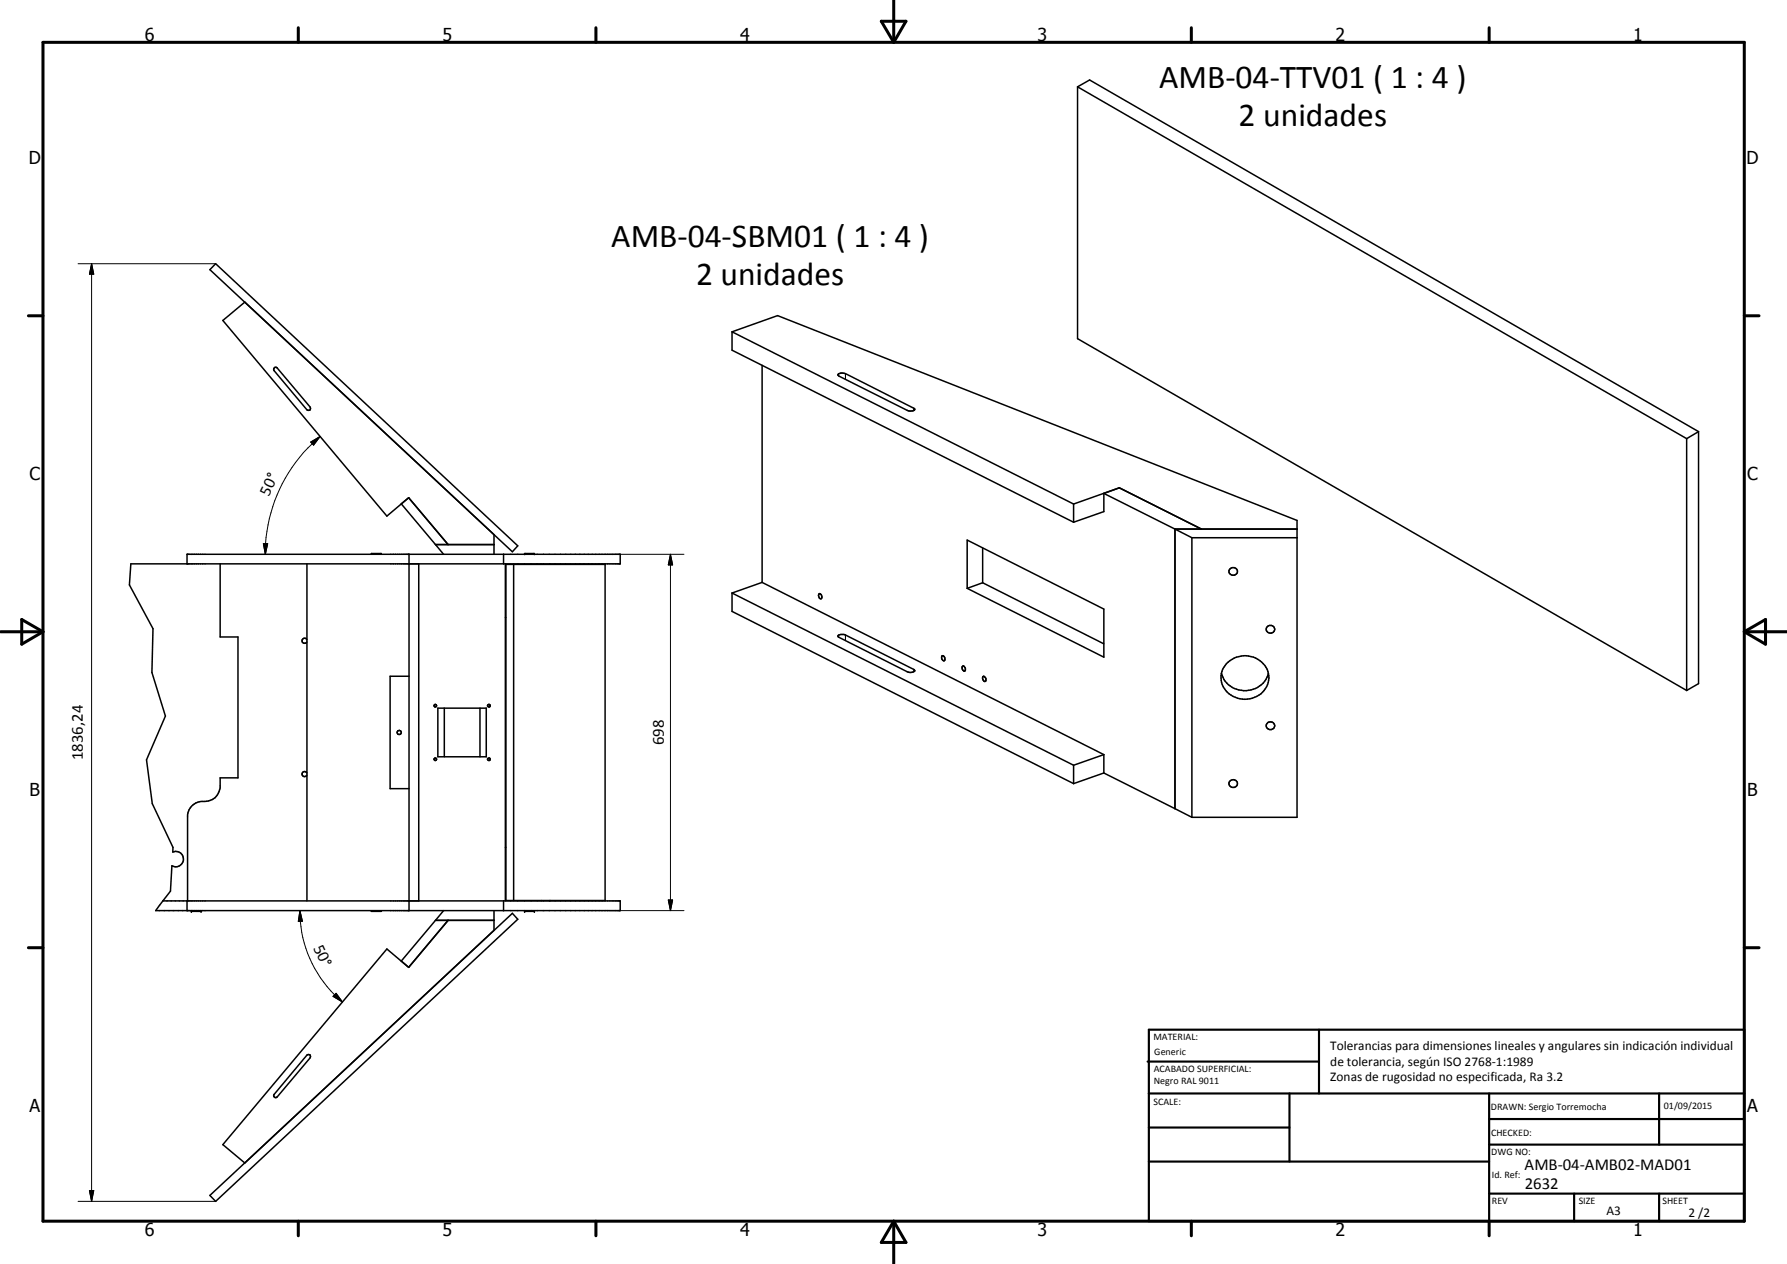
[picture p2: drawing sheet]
<svg xmlns="http://www.w3.org/2000/svg" width="420mm" height="297mm" viewBox="0 0 420 297" stroke-linecap="round" stroke-linejoin="round" font-family="sans-serif">
<g fill="none" stroke="#000" stroke-width=".35">
<path d="M253.4 20.4v59.2l143.2 82.7M253.4 20.4l2.8-1.6 143.2 82.6M253.4 20.4l143.2 82.7M50.7 62l71 66.3-1.2 1.4-71.2-66.3zM57.6 71l-5.2 4.3 38.6 46 5.1-4.3M172.1 78l10.7-3.8 122.2 48.1v69.8h-24.8M172.1 78v4.3l80.3 40.4M172.1 78l80.3 40.4M64.5 86.5l.2-.2 .5 .2 7.7 9.2a.5 .5 0 0 1 0 .7 .5 .5 0 0 1-.7-.1l-7.7-9.2-.2-.3zM179.2 85.9v51M197.1 87.9l.6-.2 1.1 .1 16.3 8.4a1.53 1.53 0 0 1-1.8 .2l-16-8-.3-.3zM96.1 117l9.3 11"/>
<path d="M96.1 117l-1.8 1.4 8.1 9.6M252.4 118.4v4.3M259.5 116v4.2l-7.1 2.5M259.5 116l16.8 8.3M263.2 114.6l-10.8 3.8M263.2 114.6l19.3 9.7M263.2 114.6l-3.7 1.4M396.6 103.1v59.2M399.4 101.4l-2.8 1.7M399.4 101.4v59.3l-2.8 1.6M44 132.5v-2.2h101.8v2.2h-115l-.4 5 5.6 10.2-.3 10.3 3.2 10.3-4.5 10.3 1.4 10.2 4.9 10.3-.1 1.1a1.81 1.81 0 0 1 2.5 1.8 1.81 1.81 0 0 1-2.7 1.5l-.3 5.9-1.8 2.3M51.8 132.5v17.2h4.2v33.1h-4.2v2.4a3.7 3.7 0 0 1-4.5 3.1 3.6 3.6 0 0 0-3.2 3.2v20.2"/>
<path d="M72.2 132.5v79.2M87.3 130.3v-.2h2.4v.2M96.2 130.3v83.7M98.5 132.5v79.2M102.4 128l1.9 2.3M102.4 128h13.8M116.2 125.6v4.7M118.4 130.3v2.2M118.8 132.5v79.2M118.9 132.6h23.4v79h-23.4zM120.8 132.6v79M123.3 130.3v-.2h2.3v.2"/>
<path d="M127.2 132.5v.1M129.3 132.5v.1M172.1 139.4v4.3l80.3 40.4M172.1 139.4l80.3 40.4M179.2 136.9l-7.1 2.5M179.2 136.9l80.3 40.4M192.5 139.6a.63 .63 0 0 1 .7 .3 .63 .63 0 0 1 0 .7l-.1 .1a.75 .75 0 0 1-.6-1.1zM227.4 126.9l32.1 16.2v11.3l-32.1-16.1zM231 136.9l-3.6 1.4M231 128.8v8.1M231 136.9l28.5 14.4M276.3 124.3l3.9 2.1"/>
<path d="M276.3 124.3v65.7M276.3 124.3h28.7M280.2 126.4v65.7M280.2 126.4h24.8M72.2 150.3a.61 .61 0 0 0-.9-.3 .61 .61 0 0 0-.2 .9 .61 .61 0 0 0 .8 .2l.3-.2M96.2 158.9h-4.5v26.4h4.5M118.8 145.1h.1M197.1 149.3l.6-.2 1.1 .1 16.2 8.3a.91 .91 0 0 1-1.3 .5l-16.4-8.2-.3-.3zM221.5 154.1h.3l.3 .3 .1 .7a.45 .45 0 0 1-.6 .1 .45 .45 0 0 1-.2-.5zM226.3 156.6l.2-.1a.76 .76 0 0 1 .3 1.2l-.5-.4zM231.1 159h.3l.4 .5v.5l-.2 .1a.8 .8 0 0 1-.5-1.1zM287.2 158.2a5.8 5.8 0 0 0 5.5 4.1 5.8 5.8 0 0 0 5.5-4.1"/>
<path d="M288.4 156a5.8 5.8 0 0 1 5.8-1.7 5.8 5.8 0 0 1 4.1 4.5 5.6 5.6 0 0 1-8.4 4.9 4.9 4.9 0 0 1-1.5-7.7zM102.1 165.7a.29 .29 0 0 1 .5 0 .29 .29 0 0 1-.1 .4l-.4-.1zM102.9 166.4h11.4v11.4h-11.4zM104.5 166.4v11.4M112.8 166.4v11.4M114.7 165.7a.31 .31 0 0 1 .5 0 .31 .31 0 0 1-.1 .4l-.4-.1zM114.7 178.2l.3-.1a.3 .3 0 0 1 .2 .4 .3 .3 0 0 1-.4 .2 .3 .3 0 0 1-.1-.5zM115.1 165.6v.5M115.1 178.2v.5M252.4 179.8v4.3M259.5 177.3l-7.1 2.5M259.5 177.3v4.4"/>
<path d="M72.2 181.7a.6 .6 0 0 0-1-.3 .6 .6 0 0 0 0 1 .6 .6 0 0 0 1-.2M118.8 199.1h.1M259.5 181.7l-7.1 2.4M259.5 181.7l16.8 8.3M276.3 190l3.9 2.1M38.3 211.7h107.5v2.3h-109.2zM44 211.7v2.3M45 214v.2h2.3v-.2M87.3 214v.2h2.4v-.2M102.4 216.3h13.8M102.4 216.3l-8.1 9.5 1.8 1.5M104.3 214l-1.9 2.3"/>
<path d="M105.4 216.3l-9.3 11M116.2 214v4.6M118.4 211.7v2.3M123.3 214v.2h2.3v-.2M127.2 211.6v.1M129.3 211.6v.1M96.1 227.3l-5.1-4.3-38.6 46 5.2 4.3M72.2 247.9l.3-.1 .4 .1v.7l-7.7 9.2-.3 .1-.4-.1-.2-.3 .2-.3zM49.3 280.9l71.2-66.3 1.2 1.4-71 66.3z"/>
<circle cx="289.9" cy="134.3" r=".96"/>
<circle cx="298.7" cy="147.8" r=".97"/>
<circle cx="93.9" cy="172.1" r=".5"/>
<circle cx="102.4" cy="178.4" r=".29"/>
<circle cx="298.7" cy="170.5" r=".96"/>
<circle cx="290" cy="184.1" r=".97"/>
</g>
<path d="M198.8 87.8v1.4M214.8 95.9v.5M198.8 149.2v1.3M214.8 157.3v.6" fill="none" stroke="#000" stroke-width=".25"/>
<g fill="#000">
<circle cx="123.3" cy="130.1" r=".18"/>
<circle cx="125.6" cy="130.1" r=".18"/>
<circle cx="45" cy="214.2" r=".18"/>
<circle cx="47.3" cy="214.2" r=".18"/>
<circle cx="123.3" cy="214.2" r=".18"/>
<circle cx="125.6" cy="214.2" r=".18"/>
</g>
<g fill="none" stroke="#000" stroke-width=".71">
<path d="M10.1 9.9h400v277.1h-400zM70.1 6.5v3.4M140.1 6.5v3.4M207.2 5h5.8l-2.9 4.9zM210.1 0v9.9M280.1 6.5v3.4M350.1 6.5v3.4M6.7 74.2h3.4M410.1 74.2h3.5M.1 148.5h10M5.1 145.6l5 2.9-5 2.9zM410.1 148.5h10"/>
<path d="M410.1 148.5l5-2.9v5.8zM6.7 222.7h3.4M410.1 222.7h3.5M70.1 287v3.4M140.1 287v3.4M210.1 287v10M210.1 287l2.9 5h-5.8zM280.1 287v3.4M350.1 287v3.4"/>
</g>
<g fill="none" stroke="#000" stroke-width=".51">
<path d="M269.8 249.5h40.3M270.1 242h140v45h-140zM270.1 257h140M303.2 257v16M310.1 242v15M350.1 257v30M390.1 257v12M270.1 265h33.1M270.1 273h80M350.1 269h60M350.1 263h60M350.1 280.5h60"/>
<path d="M370.1 280.5v6.5M390.1 280.5v6.5"/>
</g>
<g fill="none" stroke="#000" stroke-width=".24">
<path d="M18.4 62h32.3M21.5 62l.5 2.4h-1zM21.5 62v220.3M73.1 103.9l2.2-1.3-1.6 2zM75.3 102.6a35.9 35.9 0 0 0-12.9 27.7M61.9 127.8h1l-.5 2.5zM145.8 130.3h15M157.6 130.3l.5 2.5h-1zM157.6 130.3v83.7M70.5 214l.6 2.5h-1zM70.5 214a27.8 27.8 0 0 0 10 21.5M145.8 214h15"/>
<path d="M157.1 211.5h1l-.5 2.5zM79 233.4l1.5 2.1-2.2-1.4zM21 279.8h1l-.5 2.5zM18.4 282.3h32.3"/>
</g>
<path d="M21.5 62l.5 2.4h-1zM73.1 103.9l2.2-1.3-1.6 2zM61.9 127.8h1l-.5 2.5zM157.6 130.3l.5 2.5h-1zM70.5 214l.6 2.5h-1zM157.1 211.5h1l-.5 2.5zM79 233.4l1.5 2.1-2.2-1.4zM21 279.8h1l-.5 2.5z" fill="#000"/>
<g font-size="7.9">
<text x="272.5" y="20.7">AMB-04-TTV01 ( 1 : 4 )</text>
<text x="291.2" y="29.7">2 unidades</text>
<text x="143.7" y="58">AMB-04-SBM01 ( 1 : 4 )</text>
<text x="163.6" y="66.9">2 unidades</text>
</g>
<g font-size="4.2">
<text x="34" y="9.6">6</text>
<text x="104" y="9.6">5</text>
<text x="174" y="9.6">4</text>
<text x="244" y="9.6">3</text>
<text x="314" y="9.6">2</text>
<text x="384" y="9.6">1</text>
<text x="6.8" y="38.7">D</text>
<text x="410.6" y="38.7">D</text>
<text x="7" y="112.9">C</text>
<text x="410.8" y="112.9">C</text>
<text x="7" y="187.1">B</text>
<text x="410.8" y="187.1">B</text>
<text x="7" y="261.4">A</text>
<text x="410.8" y="261.4">A</text>
<text x="34" y="290.4">6</text>
<text x="104" y="290.4">5</text>
<text x="174" y="290.4">4</text>
<text x="244" y="290.4">3</text>
<text x="314" y="290.4">2</text>
<text x="384" y="290.4">1</text>
</g>
<g font-size="3.9">
<text x="63.2" y="116.8" transform="rotate(-65 63.2 116.8)">50°</text>
<text x="19.5" y="178.6" transform="rotate(-90 19.5 178.6)">1836,24</text>
<text x="156.1" y="175.1" transform="rotate(-90 156.1 175.1)">698</text>
<text x="73.6" y="222.7" transform="rotate(65 73.6 222.7)">50°</text>
<text x="358.5" y="275">AMB-04-AMB02-MAD01</text>
<text x="358.5" y="279.4">2632</text>
</g>
<g font-size="3.1">
<text x="312.7" y="246.8">Tolerancias para dimensiones lineales y angulares sin indicación individual</text>
<text x="312.7" y="250.4">de tolerancia, según ISO 2768-1:1989</text>
<text x="312.7" y="254">Zonas de rugosidad no especificada, Ra 3.2</text>
<text x="377.7" y="285.6">A3</text>
<text x="397" y="285.9">2 /2</text>
</g>
<g font-size="2.4">
<text x="271.2" y="244.4">MATERIAL:</text>
<text x="271.3" y="252">ACABADO SUPERFICIAL:</text>
<text x="271.4" y="247.9">Generic</text>
<text x="271.3" y="254.6">Negro RAL 9011</text>
<text x="271.2" y="259.7">SCALE:</text>
<text x="350.6" y="260.8">DRAWN: Sergio Torremocha</text>
<text x="391.2" y="260.6">01/09/2015</text>
<text x="350.6" y="267">CHECKED:</text>
<text x="350.6" y="271.4">DWG NO:</text>
<text x="350.8" y="276.9">Id. Ref:</text>
<text x="350.8" y="282.8">REV</text>
<text x="371.2" y="282.9">SIZE</text>
<text x="390.9" y="282.9">SHEET</text>
</g>
</svg>
